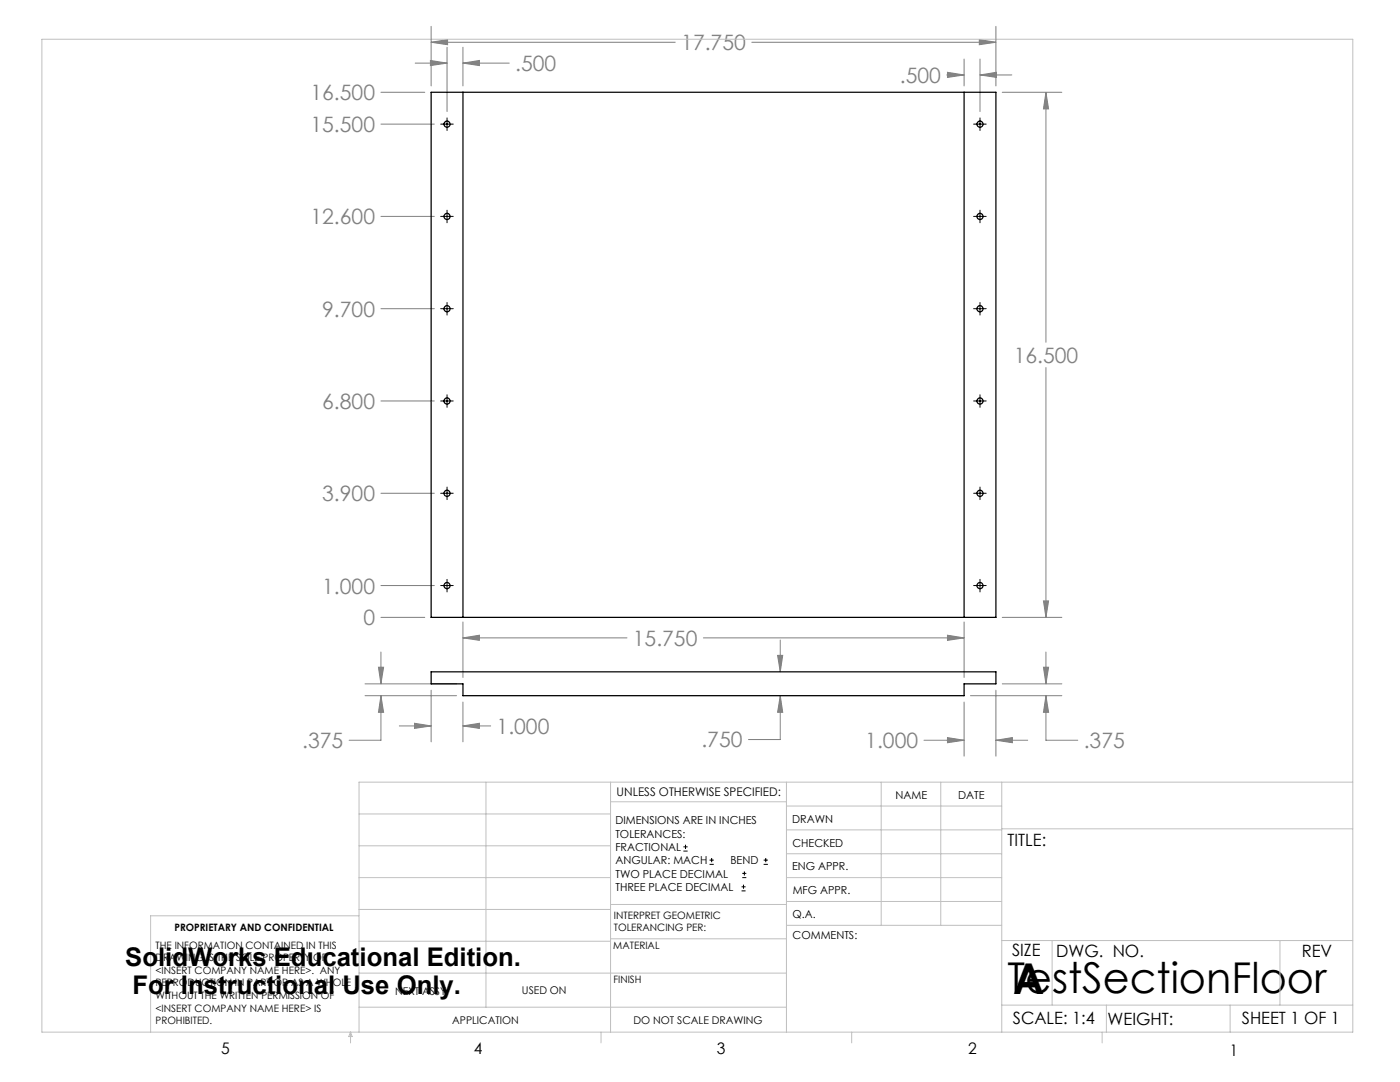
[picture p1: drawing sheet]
<svg xmlns="http://www.w3.org/2000/svg" width="279mm" height="216mm" viewBox="0 0 279 216" stroke-linecap="round" stroke-linejoin="round" font-family="sans-serif">
<g fill="none" stroke="#000" stroke-width=".2">
<path d="M87.9 24.8h2.6M89.2 23.5v2.5M194.3 24.8h2.5M195.6 23.5v2.5M87.9 43.2h2.6M89.2 41.9v2.6M194.3 43.2h2.5M195.6 41.9v2.6M87.9 61.6h2.6M89.2 60.4v2.5M89.2 78.8v2.5M194.3 61.6h2.5"/>
<path d="M195.6 60.4v2.5M195.6 78.8v2.5M87.9 80h2.6M87.9 98.4h2.6M89.2 97.2v2.5M194.3 80h2.5M194.3 98.4h2.5M195.6 97.2v2.5M87.9 116.8h2.6M89.2 115.6v2.5M194.3 116.8h2.5M195.6 115.6v2.5"/>
<path d="M136.4 169.8h.8M136.4 169h.8M136.8 168.6v.8M141.6 172.5h.9M141.6 171.6h.9M142 171.2v.8M148 177.8h.8M148 177h.8M148.1 175.1h.8M148.1 174.3h.8M148.4 176.5v.8M148.6 173.9v.8"/>
<path d="M152.4 172.5h.8M152.4 171.6h.8M152.8 171.2v.8"/>
</g>
<g fill="none" stroke="#808080" stroke-width=".2">
<path d="M76 18.4h8.8M82.9 12.6h6.3M85.9 12.1l3.3 .5-3.3 .5zM86 8.4l3.3-.5v1zM86 5.3v11.8M86 8.4h48.8M89.2 9.4v12.9M92.4 12.6l3.3-.5v1zM92.4 9.4v7.7M92.4 12.6h9.2M150 8.4h48.8M188.9 15h3.5"/>
<path d="M189.1 14.4l3.3 .6-3.3 .5zM192.4 11.8v5.3M195.4 7.9l3.4 .5-3.4 .5zM195.6 15l3.3-.6v1.1zM195.6 11.8v10.5M195.6 15h6.3M198.8 5.3v11.8M200 18.4h11.9M208.7 18.4l.6 3.3h-1.1zM208.7 18.4v49.9M76 24.8h10.7M76 43.2h10.7"/>
<path d="M76 61.6h10.7M208.7 73.3v49.9M76 98.4h10.7M76 80h10.7M76 116.8h10.7M208.2 119.9h1.1l-.6 3.3zM72.8 138.8h18.3M72.8 136.5h18.3M75.5 133.1h1.1l-.6 3.4zM76 138.8l.6 3.3h-1.1zM76 138.8v8.9h-6.3M76 130.1v6.4"/>
<path d="M76 123.2h8.8M86 137.7v10.3M92.4 127.3l3.3-.5v1zM92.4 124.1v11.1M92.4 127.3h32.7M140.4 127.3h52M155.2 130.8h1l-.5 3.3zM155.7 138.8l.5 3.3h-1zM155.7 138.8v8.8h-6.3M155.7 127.7v6.4M189.1 126.8l3.3 .5-3.3 .5zM192.4 124.1v11.1"/>
<path d="M193.7 138.8h18.2M198.8 137.7v13.2M200 123.2h11.9M200 136.5h11.9M208.2 133.1h1.1l-.6 3.4zM208.7 138.8l.6 3.3h-1.1zM208.7 130.1v6.4M208.7 138.8v8.9h6.4M79.7 144.9h6.3M82.7 144.3l3.3 .6-3.3 .4zM92.4 144.9l3.3-.6v1zM92.4 140.1v7.9"/>
<path d="M92.4 144.9h5.5M184.4 147.7h8M189.1 147.2l3.3 .5-3.3 .5zM192.4 140.1v10.8M198.8 147.7l3.2-.5v1zM198.8 147.7h6.3"/>
</g>
<g fill="none" stroke="#c0c0c0" stroke-width=".2">
<path d="M8.4 7.8h261.6v198.2h-261.6zM97 156.1v44.9M121.8 156.1v49.9M121.8 160h35.2M157 156.1v49.9M175.9 156.1v28.5M187.7 156.1v28.5M199.9 156.1v49.9M270 156.1h-198.4v49.9M71.6 175.1h50.2M71.6 168.8h50.2M71.6 162.4h50.2"/>
<path d="M157 170.4h42.9M157 165.6h42.9M157 160.8h42.9M157 175.1h42.9M157 179.9h42.9M199.9 165.4h70.1M71.6 194.2h85.4M71.6 187.8h50.2M71.6 181.5h50.2M71.6 182.7h-41.5v23.3M121.8 187.3h35.2M121.8 180.5h35.2"/>
<path d="M157 184.6h42.9M199.9 187.7h70.1M210 187.7v12.9M255.4 187.7v12.9M70 206v2.1M70 206l.3 .8h-.7zM71.6 201h85.4M119.9 206v2.1M170 206v2.1M199.9 200.6h70.1M220 206v2.1M220.8 200.6v5.4"/>
<path d="M245.5 200.6v5.4"/>
</g>
<path d="M86 8.4l3.3-.5v1zM195.4 7.9l3.4 .5-3.4 .5zM208.7 18.4l.6 3.3h-1.1zM208.2 119.9h1.1l-.6 3.3zM195.6 15l3.3-.6v1.1zM189.1 14.4l3.3 .6-3.3 .5zM85.9 12.1l3.3 .5-3.3 .5zM92.4 12.6l3.3-.5v1zM189.1 147.2l3.3 .5-3.3 .5zM198.8 147.7l3.2-.5v1zM208.7 138.8l.6 3.3h-1.1zM208.2 133.1h1.1l-.6 3.4zM82.7 144.3l3.3 .6-3.3 .4zM92.4 144.9l3.3-.6v1zM75.5 133.1h1.1l-.6 3.4zM76 138.8l.6 3.3h-1.1zM92.4 127.3l3.3-.5v1zM189.1 126.8l3.3 .5-3.3 .5zM155.2 130.8h1l-.5 3.3zM155.7 138.8l.5 3.3h-1z" fill="#808080"/>
<g fill="none" stroke="#000" stroke-width=".25">
<path d="M86 18.4h112.8v104.8h-112.8zM92.4 18.4v104.8M192.4 18.4v104.8M86 134.1h112.8v2.4h-6.4v2.3h-100v-2.3h-6.4z"/>
<circle cx="89.2" cy="24.8" r=".63"/>
<circle cx="195.6" cy="24.8" r=".63"/>
<circle cx="89.2" cy="43.2" r=".63"/>
<circle cx="195.6" cy="43.2" r=".63"/>
<circle cx="89.2" cy="61.6" r=".63"/>
<circle cx="195.6" cy="61.6" r=".63"/>
<circle cx="89.2" cy="80" r=".63"/>
<circle cx="89.2" cy="98.4" r=".63"/>
<circle cx="195.6" cy="80" r=".63"/>
<circle cx="195.6" cy="98.4" r=".63"/>
<circle cx="89.2" cy="116.8" r=".63"/>
<circle cx="195.6" cy="116.8" r=".63"/>
</g>
<g font-size="8.5">
<text x="201.1" y="198.1">TestSectionFloor</text>
<text x="202.2" y="198.3">A</text>
</g>
<g font-size="5.1">
<text x="25" y="192.7">SolidWorks Educational Edition.</text>
<text x="26.4" y="198.3">For Instructional Use Only.</text>
</g>
<g font-size="4.2" fill="#808080">
<text x="136" y="10">17.750</text>
<text x="102.8" y="14.2">.500</text>
<text x="179.6" y="16.5">.500</text>
<text x="62" y="20">16.500</text>
<text x="62" y="26.4">15.500</text>
<text x="62" y="44.8">12.600</text>
<text x="64.3" y="63.2">9.700</text>
<text x="202.3" y="72.4">16.500</text>
<text x="64.3" y="81.6">6.800</text>
<text x="64.3" y="100">3.900</text>
<text x="64.3" y="118.4">1.000</text>
<text x="72.5" y="124.8">0</text>
<text x="126.3" y="128.9">15.750</text>
<text x="60.3" y="149.3">.375</text>
<text x="99.1" y="146.4">1.000</text>
<text x="140" y="149.1">.750</text>
<text x="172.7" y="149.3">1.000</text>
<text x="216.3" y="149.3">.375</text>
</g>
<g font-size="3.4">
<text x="201.1" y="168.8">TITLE:</text>
<text x="202" y="190.8">SIZE</text>
<text x="210.8" y="190.9">DWG. NO.</text>
<text x="259.8" y="191">REV</text>
<text x="202.1" y="204.4">SCALE: 1:4</text>
<text x="221" y="204.5">WEIGHT:</text>
<text x="247.8" y="204.4">SHEET 1 OF 1</text>
</g>
<g font-size="3.2">
<text x="44.2" y="210.4">5</text>
<text x="94.6" y="210.3">4</text>
<text x="143.1" y="210.4">3</text>
<text x="193.2" y="210.3">2</text>
<text x="245.4" y="210.6">1</text>
</g>
<text font-size="2.4" x="123.1" y="158.9">UNLESS OTHERWISE SPECIFIED:</text>
<g font-size="2.2">
<text x="178.7" y="159.4">NAME</text>
<text x="191.2" y="159.4">DATE</text>
<text x="122.8" y="164.5">DIMENSIONS ARE IN INCHES</text>
<text x="122.8" y="167.1">TOLERANCES:</text>
<text x="158.1" y="164.2">DRAWN</text>
<text x="122.8" y="169.8">FRACTIONAL</text>
<text x="122.8" y="172.5">ANGULAR: MACH</text>
<text x="145.8" y="172.5">BEND</text>
<text x="158.1" y="173.7">ENG APPR.</text>
<text x="158.2" y="169.1">CHECKED</text>
<text x="122.8" y="175.1">TWO PLACE DECIMAL</text>
<text x="122.8" y="177.8">THREE PLACE DECIMAL</text>
<text x="158.2" y="178.4">MFG APPR.</text>
<text x="158.2" y="183.2">Q.A.</text>
<text x="158.2" y="187.4">COMMENTS:</text>
</g>
<g font-size="2.1">
<text x="78.8" y="198.5">NEXT ASSY</text>
<text x="104.2" y="198.4">USED ON</text>
<text x="90.2" y="204.3">APPLICATION</text>
<text x="126.4" y="204.3">DO NOT SCALE DRAWING</text>
</g>
<g font-size="2">
<text x="34.8" y="185.7">PROPRIETARY AND CONFIDENTIAL</text>
<text x="122.5" y="183.3">INTERPRET GEOMETRIC</text>
<text x="122.5" y="185.9">TOLERANCING PER:</text>
<text x="31.1" y="189.3">THE INFORMATION CONTAINED IN THIS</text>
<text x="31.1" y="191.8">DRAWING IS THE SOLE PROPERTY OF</text>
<text x="122.4" y="189.4">MATERIAL</text>
<text x="31.1" y="194.3">&lt;INSERT COMPANY NAME HERE&gt;. ANY</text>
<text x="31.1" y="196.8">REPRODUCTION IN PART OR AS A WHOLE</text>
<text x="122.4" y="196.2">FINISH</text>
<text x="31.1" y="199.4">WITHOUT THE WRITTEN PERMISSION OF</text>
<text x="31.1" y="201.9">&lt;INSERT COMPANY NAME HERE&gt; IS</text>
<text x="31.1" y="204.4">PROHIBITED.</text>
</g>
</svg>
